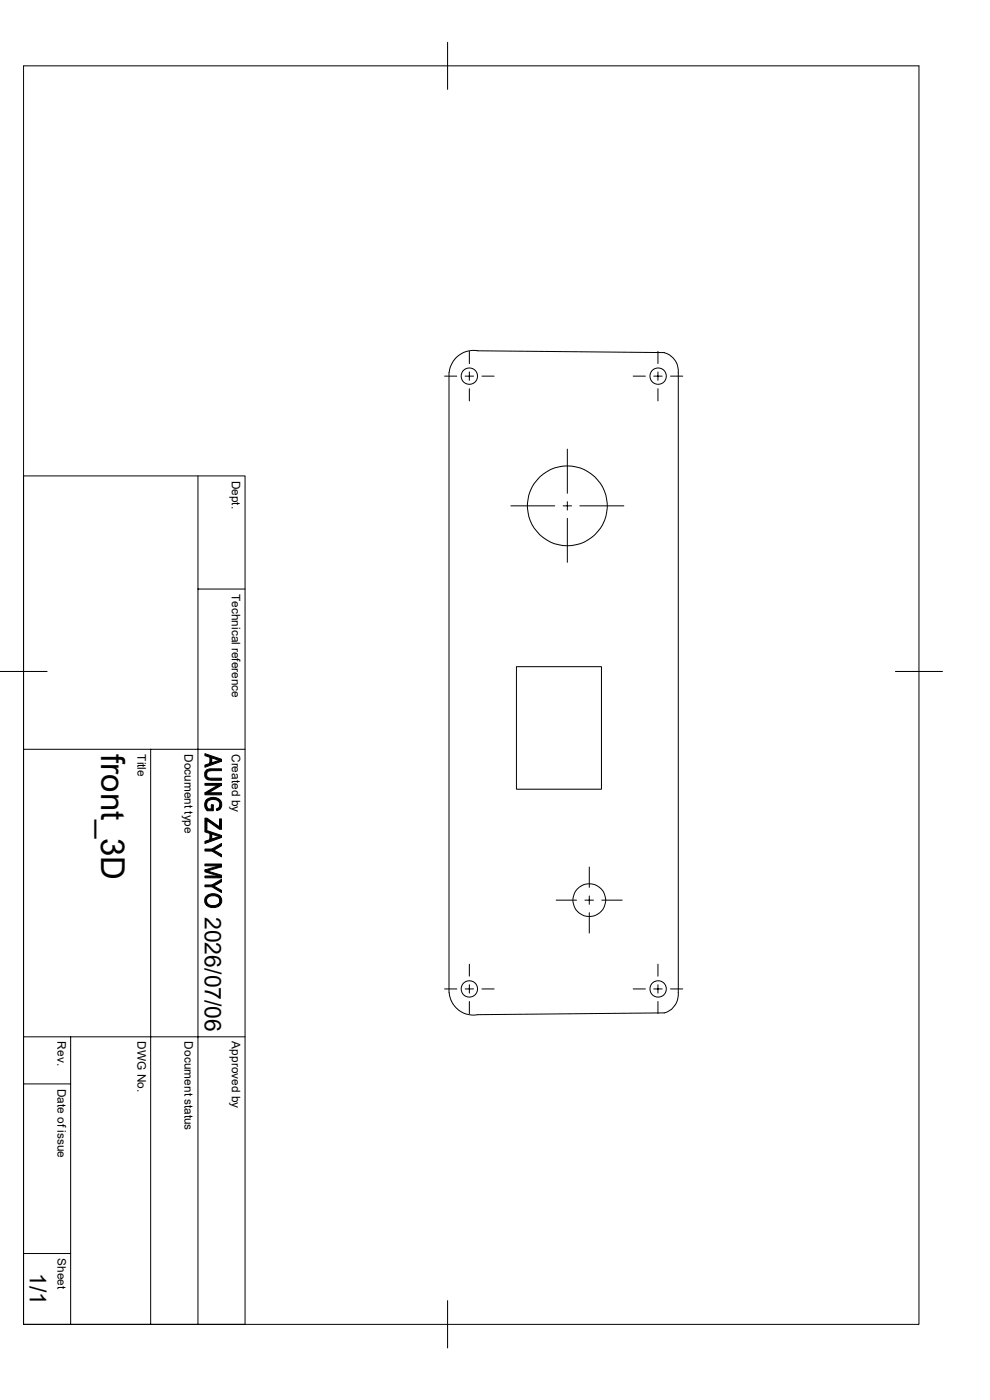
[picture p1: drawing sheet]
<svg xmlns="http://www.w3.org/2000/svg" width="210mm" height="297mm" viewBox="0 0 210 297" stroke-linecap="round" stroke-linejoin="round" font-family="sans-serif">
<g fill="none" stroke="#000" stroke-width=".21">
<path d="M5 14h189.9v267h-189.9zM95 9v10M94.3 79.8h2.6M95.2 79v131.6M98.7 79.8h1.8M99.6 74.5v2.6M99.6 78.9v1.8M102.2 79.8h2.6M134.3 79.8h2.6M138.7 79.8h1.8M139.6 74.5v2.6M139.6 78.9v1.8"/>
<path d="M141 74.8l-39.6-.4a5.2 5.2 0 0 0-6.1 4.6M141 74.8a4 4 0 0 1 2.9 4.2v131.6a4.1 4.1 0 0 1-2.9 4.3l-39.7 .4a5.1 5.1 0 0 1-6-4.7M142.2 79.8h2.6M99.6 82.5v2.5M120.4 95.3v9.3M139.6 82.5v2.5M5 101h47v180h-47M42 101v180M108.4 107.3h9.3M119.5 107.3h1.7M120.4 106.4v1.8M120.4 110v9.3"/>
<path d="M123 107.3h9.3M42 125h10M0 142.5h10M5 159h47M32 159v122M109.6 141.4h18v26h-18zM189.9 142.5h10M118 191h4.3M124.1 191h1.8M125 183.9v4.4M125 190.1v1.8M125 193.6v4.4"/>
<path d="M127.7 191h4.3M5 220h47M15 220v61M94.3 209.8h2.6M98.7 209.8h1.8M99.6 204.6v2.5M99.6 208.9v1.8M99.6 212.5v2.6M102.2 209.8h2.6M134.3 209.8h2.6M138.7 209.8h1.8M139.6 204.6v2.5"/>
<path d="M139.6 208.9v1.8M139.6 212.5v2.6M142.2 209.8h2.6M5 230h10M5 265.9h10M95 275.9v10.1"/>
<circle cx="99.6" cy="79.8" r="1.74"/>
<circle cx="139.6" cy="79.8" r="1.74"/>
<circle cx="120.4" cy="107.3" r="8.5"/>
<circle cx="125" cy="191" r="3.5"/>
<circle cx="99.6" cy="209.8" r="1.74"/>
<circle cx="139.6" cy="209.8" r="1.74"/>
</g>
<g fill="#000" stroke="#000" stroke-width=".21">
<path d="M43.8 169.7v1.1l.4 .8h.6v-.9h.5v1.3h-1.4v-.1a1.72 1.72 0 0 1-.1-2.2z" fill-rule="evenodd"/>
<path d="M46.7 170.7v1l-.7 .3-.1-.4 .5-.3z" fill-rule="evenodd"/>
<path d="M43.5 168.2h3.5v.4h-3.5z" fill-rule="evenodd"/>
<path d="M43.5 166.2h3.5v.4h-3.5z" fill-rule="evenodd"/>
<path d="M43.5 168.2l2.7-1.6h.8l-2.8 1.6z" fill-rule="evenodd"/>
<path d="M43.5 159.9l3.5 1.2v.4l-2.1-.7-.4 1.2v-1.3l-1-.4z" fill-rule="evenodd"/>
<path d="M44.9 160.8v1l1.6-.5 .5 .2-3.5 1.3v-.5l1-.3z" fill-rule="evenodd"/>
<path d="M43.6 163.5l.2-.1v.9a.83 .83 0 0 0 1.2 .8h2v.4h-2a1.25 1.25 0 0 1-1.4-.5 1.25 1.25 0 0 1 0-1.5z" fill-rule="evenodd"/>
<path d="M43.8 163.4l.7-.3h2.5v.4h-2a.87 .87 0 0 0-1.2 .8z" fill-rule="evenodd"/>
<path d="M43.5 173.6h.4l2.7 1.8v-1.7h.4v2.2h-.4l-2.7-1.9v2h-.4z" fill-rule="evenodd"/>
<path d="M43.5 176.1l3.5 1.1v.5l-2.1-.7-.4 1.1v-1.3l-1-.3z" fill-rule="evenodd"/>
<path d="M44.9 177v1l1.6-.5 .5 .2-3.5 1.2v-.4l1-.4z" fill-rule="evenodd"/>
<path d="M45 180.1l2-1.2v.6l-1.7 .8z" fill-rule="evenodd"/>
<path d="M43.9 169.6l.8-.4h.8a1.46 1.46 0 0 1 1.4 .8 1.46 1.46 0 0 1-.2 1.7v-1a1.52 1.52 0 0 0-2.7-.6l-.2 .6v-1z" fill-rule="evenodd"/>
<path d="M43.6 190.3l.5-.4 .6-.2h1.1l.9 .4v1a1.5 1.5 0 0 0-2.5-.8l-.4 .6v1.1a1.42 1.42 0 0 1-.2-1.7z" fill-rule="evenodd"/>
<path d="M43.5 185.8h2.9l.6 .4h-3.5z" fill-rule="evenodd"/>
<path d="M43.5 183.3h3.5v.6l-.6-.2h-2.9z" fill-rule="evenodd"/>
<path d="M43.5 180.1h1.5l2 1.2v.5l-2-1.2h-1.5z" fill-rule="evenodd"/>
<path d="M43.5 184.6l3.5 1.1v.5l-.6-.4-2.9-.8z" fill-rule="evenodd"/>
<path d="M43.5 184.6l2.9-.9 .6 .2-3 .9z" fill-rule="evenodd"/>
<path d="M45 187.7l2-1.1v.5l-1.7 .9z" fill-rule="evenodd"/>
<path d="M43.5 187.7h1.5l2 1.2v.5l-2-1.3h-1.5z" fill-rule="evenodd"/>
<path d="M43.8 191.1a1.53 1.53 0 0 0 2.6 .6l.3-.6v-1l.3 .6a1.52 1.52 0 0 1-1.9 1.8h-.5l-.7-.4z" fill-rule="evenodd"/>
</g>
<text font-size="7" x="21.5" y="160" transform="rotate(90 21.5 160)">front_3D</text>
<g font-size="4.9">
<text x="43.5" y="194.5" transform="rotate(90 43.5 194.5)">2026/07/06</text>
<text x="6.3" y="270" transform="rotate(90 6.3 270)">1/1</text>
</g>
<g font-size="2.5">
<text x="49.2" y="102" transform="rotate(90 49.2 102)">Dept.</text>
<text x="49.2" y="126" transform="rotate(90 49.2 126)">Technical reference</text>
<text x="29.2" y="160" transform="rotate(90 29.2 160)">Title</text>
<text x="39.2" y="160" transform="rotate(90 39.2 160)">Document type</text>
<text x="49.2" y="160" transform="rotate(90 49.2 160)">Created by</text>
<text x="12.2" y="220.9" transform="rotate(90 12.2 220.9)">Rev.</text>
<text x="29.2" y="220.9" transform="rotate(90 29.2 220.9)">DWG No.</text>
<text x="39.2" y="220.9" transform="rotate(90 39.2 220.9)">Document status</text>
<text x="49.2" y="220.9" transform="rotate(90 49.2 220.9)">Approved by</text>
<text x="12.2" y="231" transform="rotate(90 12.2 231)">Date of issue</text>
<text x="12.2" y="266.9" transform="rotate(90 12.2 266.9)">Sheet</text>
</g>
</svg>
